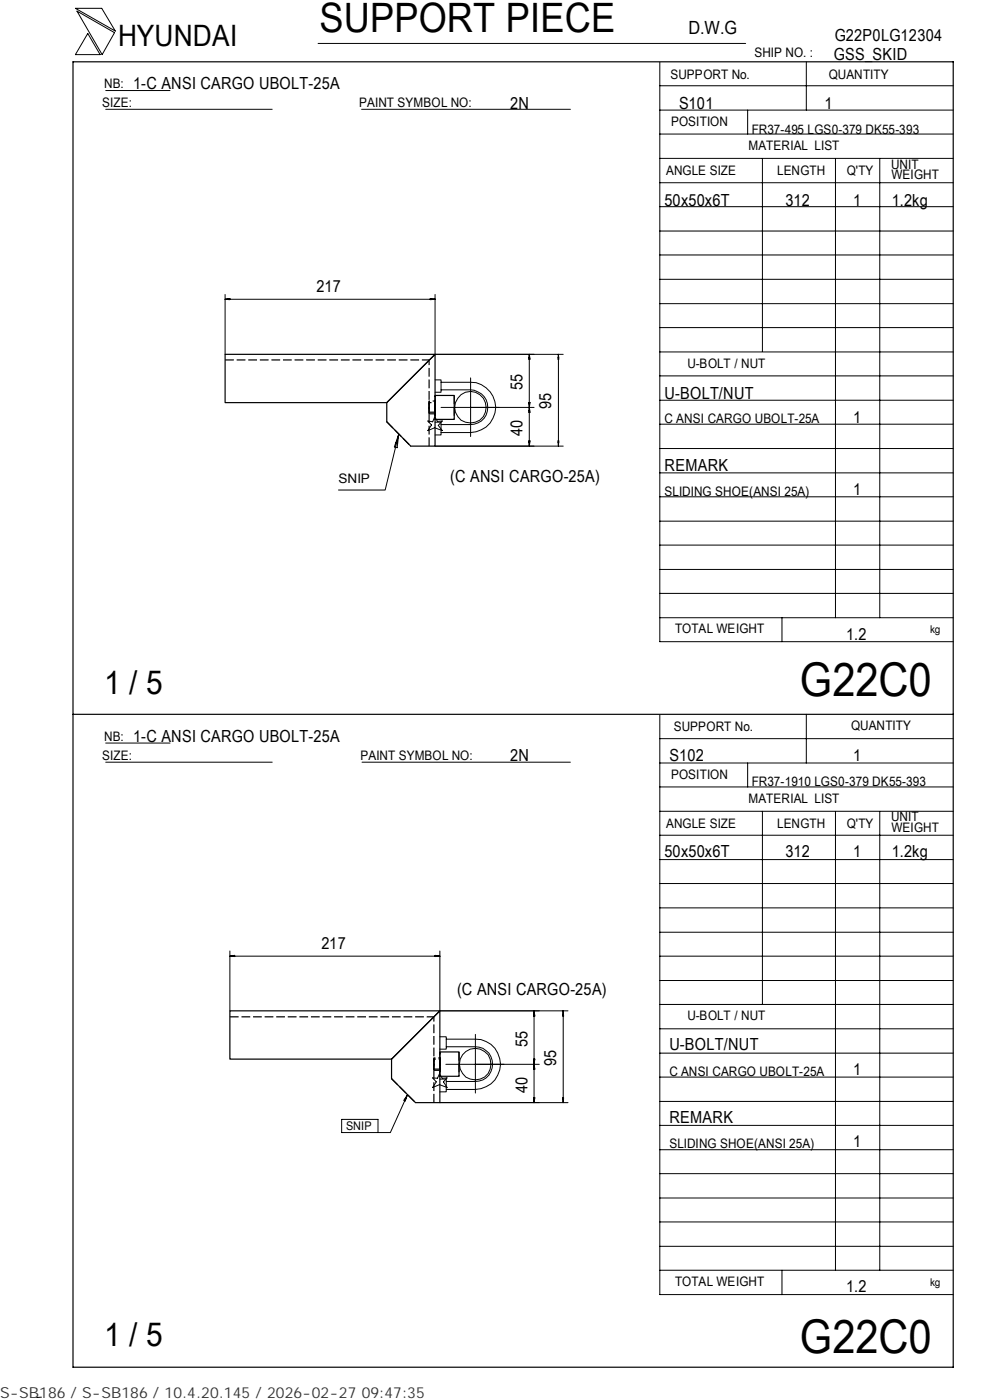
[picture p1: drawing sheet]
<svg xmlns="http://www.w3.org/2000/svg" width="210mm" height="297mm" viewBox="0 0 210 297" stroke-linecap="round" stroke-linejoin="round" font-family="sans-serif">
<g fill="none" stroke="#000" stroke-width=".21">
<path d="M16 1.8h5.6l2.9 4.8zM16.3 2.4l8 4.5-2.6 4.7zM18.6 7.1l2.6 4.5h-5.2zM22.4 19.2h13.7M67.5 9.2h90.6M139.9 18.2h62.3M139.9 13.2v122.9h62.3M171 13.1v10.3M22.4 23.2h35.3M76.7 23.2h44.3M139.9 38.8h62.3M139.9 33.6h62.3"/>
<path d="M139.9 28.4h62.3M139.9 23.4h62.3M158.6 23.4v5M161.7 33.6v41M177.2 33.7v97.4M186.6 33.7v97.4M139.9 59.3h62.3M139.9 54.1h62.3M139.9 49h62.3M139.9 43.8h62.3M47.7 62.5v12.7M47.7 63.5l1.1-.2v.3z"/>
<path d="M47.7 63.5h44.6M48.4 63.4v.2M91.3 63.3l1 .2-1 .1zM91.5 63.4v.2M92.3 62.5v12.7h27.2M112.2 75.9h.1M112.3 75.2v19.4M112.3 75.2l.1 1h-.2zM118.4 75.9h.1M118.4 75.2l.1 1h-.1zM118.4 75.2v19.4M139.9 79.7h62.3"/>
<path d="M139.9 74.7h62.3M139.9 69.5h62.3M139.9 64.4h62.3M83.9 94l.4 .1M84.6 92.1l-2.9 11.9h-9.9M84.6 92.1l-.4 2.9-.6-.2zM90.8 89.3l1 .2 .4-1 .6 .9 1-.1-.8 .9 .8 1.1-1.6-.5-1.4 .5 .7-1.1zM92.3 80.6h1.2v2.6h-1.2M92.3 89.6h1.2v2.7h-1.2M92.3 94.6h27.2M93.5 81.1h6.3a5.3 5.3 0 0 1 5.3 5.3 5.3 5.3 0 0 1-5.3 5.4h-6.3M93.5 82.7h6.3a3.7 3.7 0 0 1 3.7 3.7 3.7 3.7 0 0 1-3.7 3.7h-6.3"/>
<path d="M93.5 86.4h19.8M99.8 80.2v12.4M112.2 93.5h.2l-.1 1.1zM112.2 93.9h.1M112.2 87.1h.1M112.2 85.4h.2l-.1 1zM112.2 85.7h.1M112.3 86.4l.1 1.1h-.2zM118.4 93.5h.1l-.1 1.1zM118.4 93.9h.1M139.9 95.2h62.3M139.9 90h62.3"/>
<path d="M139.9 84.9h62.3M139.9 100.3h62.3M139.9 115.6h62.3M139.9 110.6h62.3M139.9 105.4h62.3M139.9 131.1h62.3M139.9 125.9h62.3M139.9 120.8h62.3M165.9 131.1v5M22.4 157.6h13.7M139.9 151.7v122.9h62.3M139.9 156.7h62.3"/>
<path d="M171 151.5v10.4M22.4 161.7h35.3M76.8 161.7h44.2M139.9 177.2h62.3M139.9 172.1h62.3M139.9 167h62.3M139.9 161.9h62.3M158.6 161.9v5.1M161.7 172.1v41M177.2 172.2v97.3M186.6 172.2v97.3M139.9 182.4h62.3"/>
<path d="M139.9 197.8h62.3M139.9 192.6h62.3M139.9 187.4h62.3M48.8 201.8v12.7M48.8 202.9l1-.2v.2zM48.8 202.9h44.5M49.4 202.8v.1M92.3 202.7l1 .2h-1zM92.6 202.8v.1M93.3 220h1.3v2.6h-1.3M93.3 201.8v12.7h27.2M100.8 219.4v12.5"/>
<path d="M113.3 214.5v19.4M113.3 214.5l.1 1.1h-.2zM113.3 215.2h.1M119.4 215.2h.1M119.5 214.5v1.1h-.1zM119.5 214.5v19.4M139.9 202.9h62.3M139.9 218.3h62.3M139.9 213.1h62.3M139.9 208h62.3M72.5 237.5h7.7v2.8h-7.7zM85.9 233.1l.2 .1"/>
<path d="M86.4 232.2l-3.6 8.1h-2.6M86.4 232.2l-.5 1.4-.2-.2zM91.8 228.7l1 .1 .4-1 .6 1 1-.1-.7 .8 .7 1.2-1.6-.6-1.4 .6 .7-1.2zM93.3 228.9h1.3v2.7h-1.3M93.3 233.9h27.2M94.6 220.5h6.2a5.3 5.3 0 0 1 5.4 5.3 5.3 5.3 0 0 1-5.4 5.3h-6.2M94.6 222.1h6.2a3.7 3.7 0 0 1 3.7 3.7 3.7 3.7 0 0 1-3.7 3.6h-6.2M113.2 232.9h.2l-.1 1zM113.2 224.7h.2l-.1 1.1zM113.3 233.2h.1M113.3 225.8l.1 1h-.2zM113.3 226.5h.1"/>
<path d="M113.3 225h.1M114.4 225.8h-19.8M119.4 232.9h.1v1zM119.4 233.2h.1M139.9 238.7h62.3M139.9 233.7h62.3M139.9 228.5h62.3M139.9 223.4h62.3M139.9 259.2h62.3M139.9 254.2h62.3M139.9 249h62.3M139.9 243.9h62.3"/>
<path d="M139.9 269.5h62.3M139.9 264.4h62.3M165.9 269.5v5.1M8.8 296.4l-1 .1"/>
<circle cx="99.7" cy="86.4" r="3.4"/>
<circle cx="100.8" cy="225.8" r="3.4"/>
</g>
<path d="M15.5 13.1h186.7v277h-186.7zM47.7 75.2h44.6l-10.3 10.2h-34.3zM92.3 75.2v19.4h-5.2l-5.1-5.1v-4.1zM92.3 83.9h4v5.1h-4M15.5 151.5h186.7M48.8 214.5h44.5l-10.3 10.2h-34.2zM93.3 214.5v19.4h-5.2l-5.1-5.1v-4.1zM93.3 223.2h4.1v5.1h-4.1" fill="none" stroke="#000" stroke-width=".25"/>
<g fill="none" stroke="#000" stroke-width=".25" stroke-dasharray="1.9 .6" stroke-linecap="butt">
<path d="M47.7 76.4h43.3M82 89.5l5.1 5.1M91 94.6v-18.2M92.3 83.9v5.1v-5.1M92.3 86.9v.6h-1.3v-2.1h1.3v1.5M92.3 87.6v.2h-1.3v-2.7h1.3v2.5M96.3 83.9v5.1M48.8 215.7h43.2M83 228.8l5.1 5.1M92 233.9v-18.2M93.3 223.2v5.1v-5.1M93.3 226.3v.5h-1.3v-2.1h1.3v1.6"/>
<path d="M93.3 227l-1.3 .1v-2.7h1.3v2.6M97.4 223.2v5.1"/>
</g>
<path d="M91 87.5v-2.1M92.3 85.4v2.1" fill="none" stroke="#000" stroke-width=".25" stroke-dasharray="1.1 .3" stroke-linecap="butt"/>
<path d="M91 87.8v-2.7M92.3 85.1v2.7" fill="none" stroke="#000" stroke-width=".25" stroke-dasharray="1.5 .5" stroke-linecap="butt"/>
<path d="M92 226.8v-2.1M93.3 224.7v2.1" fill="none" stroke="#000" stroke-width=".25" stroke-dasharray="1.2 .3" stroke-linecap="butt"/>
<path d="M92 227.1v-2.7M93.3 224.4v2.7" fill="none" stroke="#000" stroke-width=".25" stroke-dasharray="1.4 .4" stroke-linecap="butt"/>
<g font-size="9.9">
<text x="169.7" y="147.6">G22C0</text>
<text x="169.7" y="286.9">G22C0</text>
</g>
<text font-size="8.6" x="67.7" y="6.9">SUPPORT PIECE</text>
<g font-size="7">
<text x="22.1" y="147.2">1 / 5</text>
<text x="22.1" y="285.6">1 / 5</text>
</g>
<text font-size="6.3" x="25.1" y="9.8">HYUNDAI</text>
<text font-size="3.9" x="146" y="7.3">D.W.G</text>
<g font-size="3.5">
<text x="177" y="8.7">G22P0LG12304</text>
<text x="176.9" y="12.8">GSS_SKID</text>
<text x="28.3" y="19">1-C ANSI CARGO UBOLT-25A</text>
<text x="108.2" y="23.1">2N</text>
<text x="144" y="23.1">S101</text>
<text x="174.8" y="23.1">1</text>
<text x="141" y="43.6">50x50x6T</text>
<text x="166.6" y="43.6">312</text>
<text x="180.9" y="43.6">1</text>
<text x="189.1" y="43.6">1.2kg</text>
<text x="67.1" y="62">217</text>
<text x="110.8" y="82.8" transform="rotate(-90 110.8 82.8)">55</text>
<text x="116.9" y="86.9" transform="rotate(-90 116.9 86.9)">95</text>
<text x="141" y="84.6">U-BOLT/NUT</text>
<text x="180.9" y="89.7">1</text>
<text x="110.8" y="92.5" transform="rotate(-90 110.8 92.5)">40</text>
<text x="141" y="99.9">REMARK</text>
<text x="95.5" y="102.2">(C ANSI CARGO-25A)</text>
<text x="180.9" y="105.1">1</text>
<text x="179.5" y="135.8">1.2</text>
<text x="28.3" y="157.3">1-C ANSI CARGO UBOLT-25A</text>
<text x="108.2" y="161.4">2N</text>
<text x="142" y="161.4">S102</text>
<text x="180.9" y="161.4">1</text>
<text x="141" y="181.9">50x50x6T</text>
<text x="166.6" y="181.9">312</text>
<text x="180.9" y="181.9">1</text>
<text x="189.1" y="181.9">1.2kg</text>
<text x="68.2" y="201.3">217</text>
<text x="96.9" y="211.1">(C ANSI CARGO-25A)</text>
<text x="111.8" y="222.2" transform="rotate(-90 111.8 222.2)">55</text>
<text x="117.9" y="226.2" transform="rotate(-90 117.9 226.2)">95</text>
<text x="142" y="222.8">U-BOLT/NUT</text>
<text x="111.8" y="231.9" transform="rotate(-90 111.8 231.9)">40</text>
<text x="180.9" y="228">1</text>
<text x="142" y="238.3">REMARK</text>
<text x="180.9" y="243.3">1</text>
<text x="179.5" y="274.1">1.2</text>
</g>
<text font-size="3.2" fill="#323232" x="0" y="296.6">S-SB186 / S-SB186 / 10.4.20.145 / 2026-02-27 09:47:35</text>
<g font-size="2.8">
<text x="142.2" y="16.8">SUPPORT No.</text>
<text x="160" y="12.2">SHIP NO. :</text>
<text x="175.8" y="16.7">QUANTITY</text>
<text x="21.7" y="22.8">SIZE:</text>
<text x="22.1" y="18.7">NB:</text>
<text x="76.2" y="22.8">PAINT SYMBOL NO:</text>
<text x="142.3" y="26.8">POSITION</text>
<text x="159.4" y="28.4">FR37-495 LGS0-379 DK55-393</text>
<text x="158.8" y="31.7">MATERIAL LIST</text>
<text x="189" y="35.8">UNIT</text>
<text x="141.3" y="37.2">ANGLE SIZE</text>
<text x="164.8" y="37.1">LENGTH</text>
<text x="179.6" y="37.1">Q'TY</text>
<text x="189.1" y="38">WEIGHT</text>
<text x="145.8" y="78">U-BOLT / NUT</text>
<text x="141" y="89.8">C ANSI CARGO UBOLT-25A</text>
<text x="71.8" y="102.4">SNIP</text>
<text x="141" y="105.2">SLIDING SHOE(ANSI 25A)</text>
<text x="143.2" y="134.4">TOTAL WEIGHT</text>
<text x="142.9" y="155">SUPPORT No.</text>
<text x="180.5" y="154.9">QUANTITY</text>
<text x="21.7" y="161.3">SIZE:</text>
<text x="22.1" y="157.1">NB:</text>
<text x="76.5" y="161.2">PAINT SYMBOL NO:</text>
<text x="142.3" y="165.3">POSITION</text>
<text x="159.4" y="166.7">FR37-1910 LGS0-379 DK55-393</text>
<text x="158.8" y="170.3">MATERIAL LIST</text>
<text x="141.3" y="175.7">ANGLE SIZE</text>
<text x="164.8" y="175.6">LENGTH</text>
<text x="179.6" y="175.6">Q'TY</text>
<text x="189" y="174.2">UNIT</text>
<text x="189.1" y="176.5">WEIGHT</text>
<text x="145.8" y="216.5">U-BOLT / NUT</text>
<text x="142" y="228.2">C ANSI CARGO UBOLT-25A</text>
<text x="142" y="243.5">SLIDING SHOE(ANSI 25A)</text>
<text x="143.2" y="272.9">TOTAL WEIGHT</text>
</g>
<text font-size="2.5" x="73.4" y="239.8">SNIP</text>
<g font-size="2.3">
<text x="197.3" y="134.3">kg</text>
<text x="197.3" y="272.8">kg</text>
</g>
</svg>
